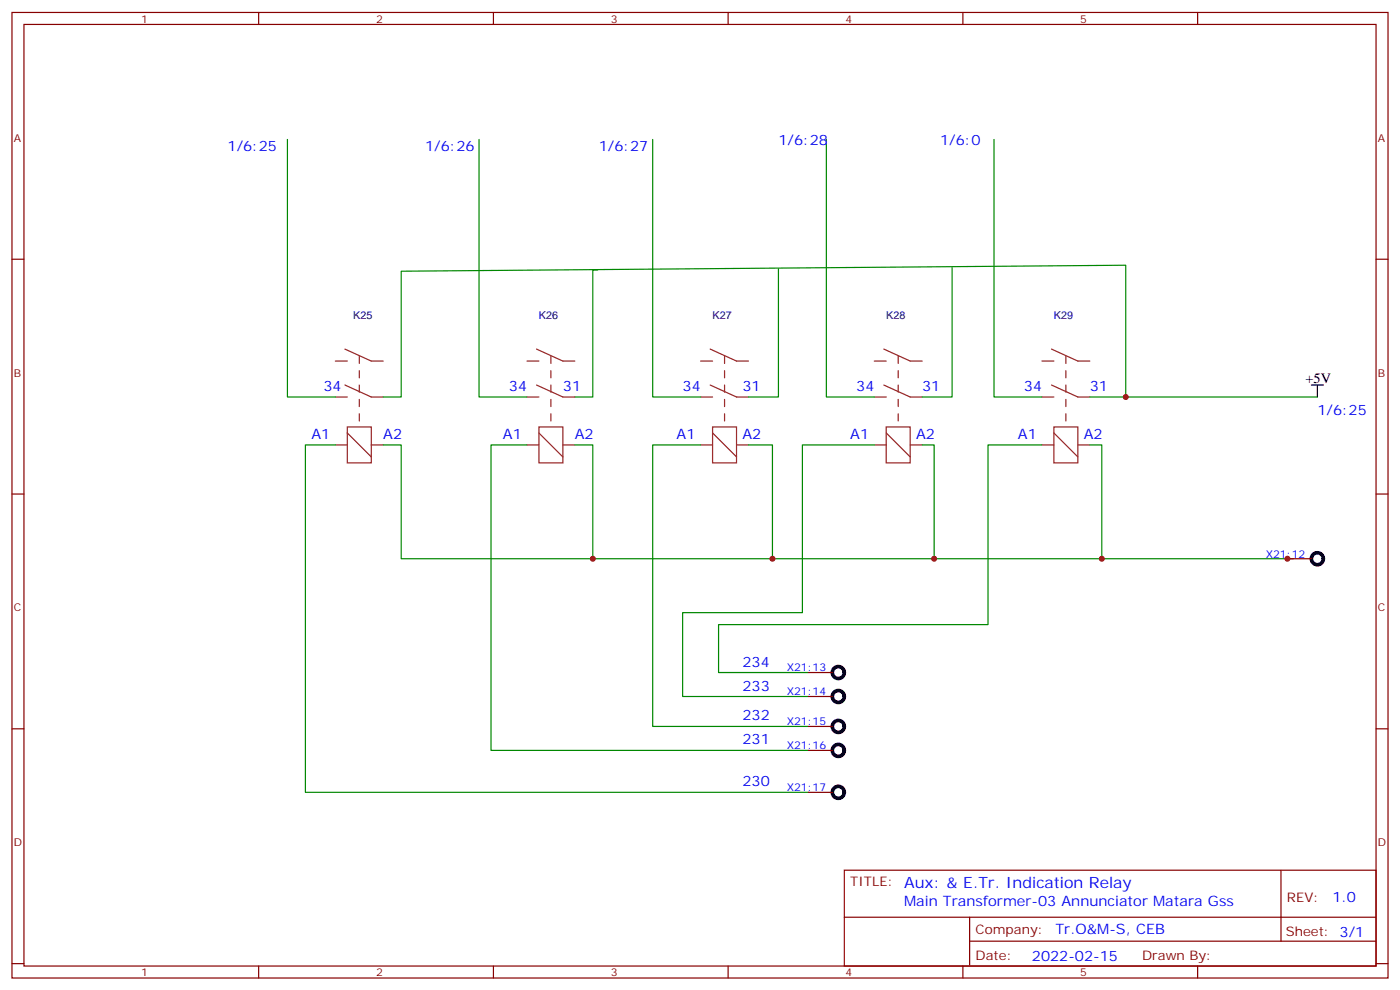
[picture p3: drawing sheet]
<svg xmlns="http://www.w3.org/2000/svg" width="412mm" height="292mm" viewBox="0 0 412 292" stroke-linecap="round" stroke-linejoin="round" font-family="sans-serif">
<g fill="none" stroke="#870000" stroke-width=".35">
<path d="M3.5 3.7h405.4v284.3h-405.4zM7.1 7.2h398.2v277.3h-398.2zM76.2 3.7v3.5M145.3 3.7v3.5M214.5 3.7v3.5M283.6 3.7v3.5M352.8 3.7v3.5M3.5 76.3h3.6M405.3 76.3h3.6M3.5 145.5h3.6M405.3 145.5h3.6M379.2 164.5h7.1"/>
<path d="M238.1 198h7.1M3.5 214.6h3.6M238.1 205.1h7.1M238.1 213.9h7.1M405.3 214.6h3.6M238.1 221h7.1M238.1 233.3h7.1M248.7 256.3h156.6v28.2h-156.6zM377.3 256.3v20.9M248.7 270.1h156.5M285.6 277.2h119.6M285.6 270.1v14.1"/>
<path d="M3.5 283.8h3.6M76.2 284.5v3.5M145.3 284.5v3.5M214.5 284.5v3.5M283.6 284.5v3.5M352.8 284.5v3.5M405.3 283.8h3.6"/>
</g>
<g fill="none" stroke="#8c2424" stroke-width=".35">
<path d="M98.8 116.9h3.5M98.8 106.3h3.5M101.6 113.4l7.8 3.5h3.5M101.6 102.8l7.8 3.5h3.5M155.2 116.9h3.5M155.2 106.3h3.5M158 113.4l7.8 3.5h3.5M158 102.8l7.8 3.5h3.5M206.4 116.9h3.5M206.4 106.3h3.5M209.2 113.4l7.8 3.5h3.5M209.2 102.8l7.8 3.5h3.5"/>
<path d="M257.5 116.9h3.6M257.5 106.3h3.6M260.3 113.4l7.8 3.5h3.5M260.3 102.8l7.8 3.5h3.5M306.9 116.9h3.5M306.9 106.3h3.5M309.7 113.4l7.8 3.5h3.5M309.7 102.8l7.8 3.5h3.5M98.8 131h3.5M102.3 125.7h7.1v10.6h-7.1zM102.3 127.5l7.1 7M109.4 131h3.5"/>
<path d="M155.2 131h3.5M158.7 125.7h7.1v10.6h-7.1zM158.7 127.5l7.1 7M165.8 131h3.5M206.4 131h3.5M209.9 125.7h7.1v10.6h-7.1zM209.9 127.5l7.1 7M217 131h3.5M257.5 131h3.6M261.1 125.7h7v10.6h-7zM261.1 127.5l7 7M268.1 131h3.5"/>
<path d="M306.9 131h3.5M310.4 125.7h7.1v10.6h-7.1zM310.4 127.5l7.1 7M317.5 131h3.5"/>
</g>
<path d="M105.8 104.9v20.8M162.3 104.9v20.8M213.4 104.9v20.8M264.6 104.9v20.8M314 104.9v20.8" fill="none" stroke="#8c2424" stroke-width=".35" stroke-dasharray="2.1 2.1"/>
<g fill="none" stroke="#008700" stroke-width=".35">
<path d="M84.7 41.1v75.8h14.1M141.1 41.1v75.8h14.1M192.3 41.1v75.8h14.1M243.4 41.1v75.8h14.1M292.8 41.1v75.8h14.1M176 79.5h-1.4v37.4h-5.3M229.3 79.2v37.7h-8.8M280.5 78.8v38.1h-8.9M112.9 116.9h5.3v-37l213.4-1.8v38.8h-10.6M331.6 116.9h56.5M98.8 131h-8.8v102.3h148.1M112.9 131h5.3v33.5h206.4v-33.5h-3.6"/>
<path d="M155.2 131h-10.6v90h93.5M169.3 131h5.3v33.5M206.4 131h-14.1v82.9h45.8M220.5 131h7v33.5M257.5 131h-21.1v49.4h-35.3v24.7h37M271.6 131h3.6v33.5M306.9 131h-15.9v52.9h-79.3v14.1h26.4M324.6 164.5h56.4"/>
</g>
<g fill="none" stroke="#000" stroke-width="1.1">
<circle cx="388.1" cy="164.5" r="1.76"/>
<circle cx="246.9" cy="198" r="1.76"/>
<circle cx="246.9" cy="205.1" r="1.76"/>
<circle cx="246.9" cy="213.9" r="1.76"/>
<circle cx="246.9" cy="233.3" r="1.76"/>
<circle cx="246.9" cy="221" r="1.76"/>
</g>
<path d="M386.3 113.4h3.5M388.1 113.4v3.5" fill="none" stroke="#000" stroke-width=".35"/>
<g fill="#c00">
<circle cx="174.6" cy="164.5" r=".88"/>
<circle cx="227.5" cy="164.5" r=".88"/>
<circle cx="275.2" cy="164.5" r=".88"/>
<circle cx="324.6" cy="164.5" r=".88"/>
<circle cx="379.2" cy="164.5" r=".88"/>
<circle cx="331.6" cy="116.9" r=".88"/>
</g>
<text font-size="4.6" fill="#00f" x="266.3" y="261.5">Aux: &amp; E.Tr. Indication Relay</text>
<g font-size="4.2" fill="#00f">
<text x="67" y="44.6">1/6:25</text>
<text x="125.2" y="44.6">1/6:26</text>
<text x="176.4" y="44.6">1/6:27</text>
<text x="229.3" y="42.8">1/6:28</text>
<text x="276.9" y="42.8">1/6:0</text>
<text x="95.2" y="115.1">34</text>
<text x="149.9" y="115.1">34</text>
<text x="165.8" y="115.1">31</text>
<text x="201.1" y="115.1">34</text>
<text x="218.7" y="115.1">31</text>
<text x="252.2" y="115.1">34</text>
<text x="271.6" y="115.1">31</text>
<text x="301.6" y="115.1">34</text>
<text x="321" y="115.1">31</text>
<text x="388.1" y="122.2">1/6:25</text>
<text x="91.7" y="129.3">A1</text>
<text x="112.9" y="129.3">A2</text>
<text x="148.2" y="129.3">A1</text>
<text x="169.3" y="129.3">A2</text>
<text x="199.3" y="129.3">A1</text>
<text x="218.7" y="129.3">A2</text>
<text x="250.5" y="129.3">A1</text>
<text x="269.9" y="129.3">A2</text>
<text x="299.9" y="129.3">A1</text>
<text x="319.3" y="129.3">A2</text>
<text x="218.7" y="196.3">234</text>
<text x="218.7" y="203.3">233</text>
<text x="218.7" y="212.2">232</text>
<text x="218.7" y="219.2">231</text>
<text x="218.7" y="231.6">230</text>
<text x="266.3" y="266.8">Main Transformer-03 Annunciator Matara Gss</text>
<text x="392.5" y="265.5">1.0</text>
<text x="310.9" y="275.1">Tr.O&amp;M-S, CEB</text>
<text x="304" y="282.9">2022-02-15</text>
</g>
<text font-size="4.2" x="384.5" y="112.7">+5V</text>
<g font-size="3.9" fill="#800">
<text x="250.5" y="260.8">TITLE:</text>
<text x="379.1" y="265.5">REV:</text>
<text x="287.4" y="275">Company:</text>
<text x="378.7" y="275.7">Sheet: 3/1</text>
<text x="287.4" y="282.7">Date:</text>
<text x="336.4" y="282.8">Drawn By:</text>
</g>
<g font-size="3.2" fill="#800">
<text x="41.6" y="6.7">1</text>
<text x="110.8" y="6.7">2</text>
<text x="179.9" y="6.7">3</text>
<text x="249.1" y="6.7">4</text>
<text x="318.2" y="6.7">5</text>
<text x="4.1" y="41.8">A</text>
<text x="405.9" y="41.8">A</text>
<text x="4.1" y="110.9">B</text>
<text x="405.9" y="110.9">B</text>
<text x="4.1" y="180.1">C</text>
<text x="405.9" y="180.1">C</text>
<text x="4.1" y="249.2">D</text>
<text x="405.9" y="249.2">D</text>
<text x="41.6" y="287.5">1</text>
<text x="110.8" y="287.5">2</text>
<text x="179.9" y="287.5">3</text>
<text x="249.1" y="287.5">4</text>
<text x="318.2" y="287.5">5</text>
</g>
<g font-size="3.2" fill="#000080">
<text x="104.1" y="94">K25</text>
<text x="158.7" y="94">K26</text>
<text x="209.9" y="94">K27</text>
<text x="261.1" y="94">K28</text>
<text x="310.4" y="94">K29</text>
</g>
<g font-size="3.2" fill="#00f">
<text x="372.8" y="164.2">X21:12</text>
<text x="231.7" y="197.7">X21:13</text>
<text x="231.7" y="204.8">X21:14</text>
<text x="231.7" y="213.6">X21:15</text>
<text x="231.7" y="220.6">X21:16</text>
<text x="231.7" y="233">X21:17</text>
</g>
</svg>
